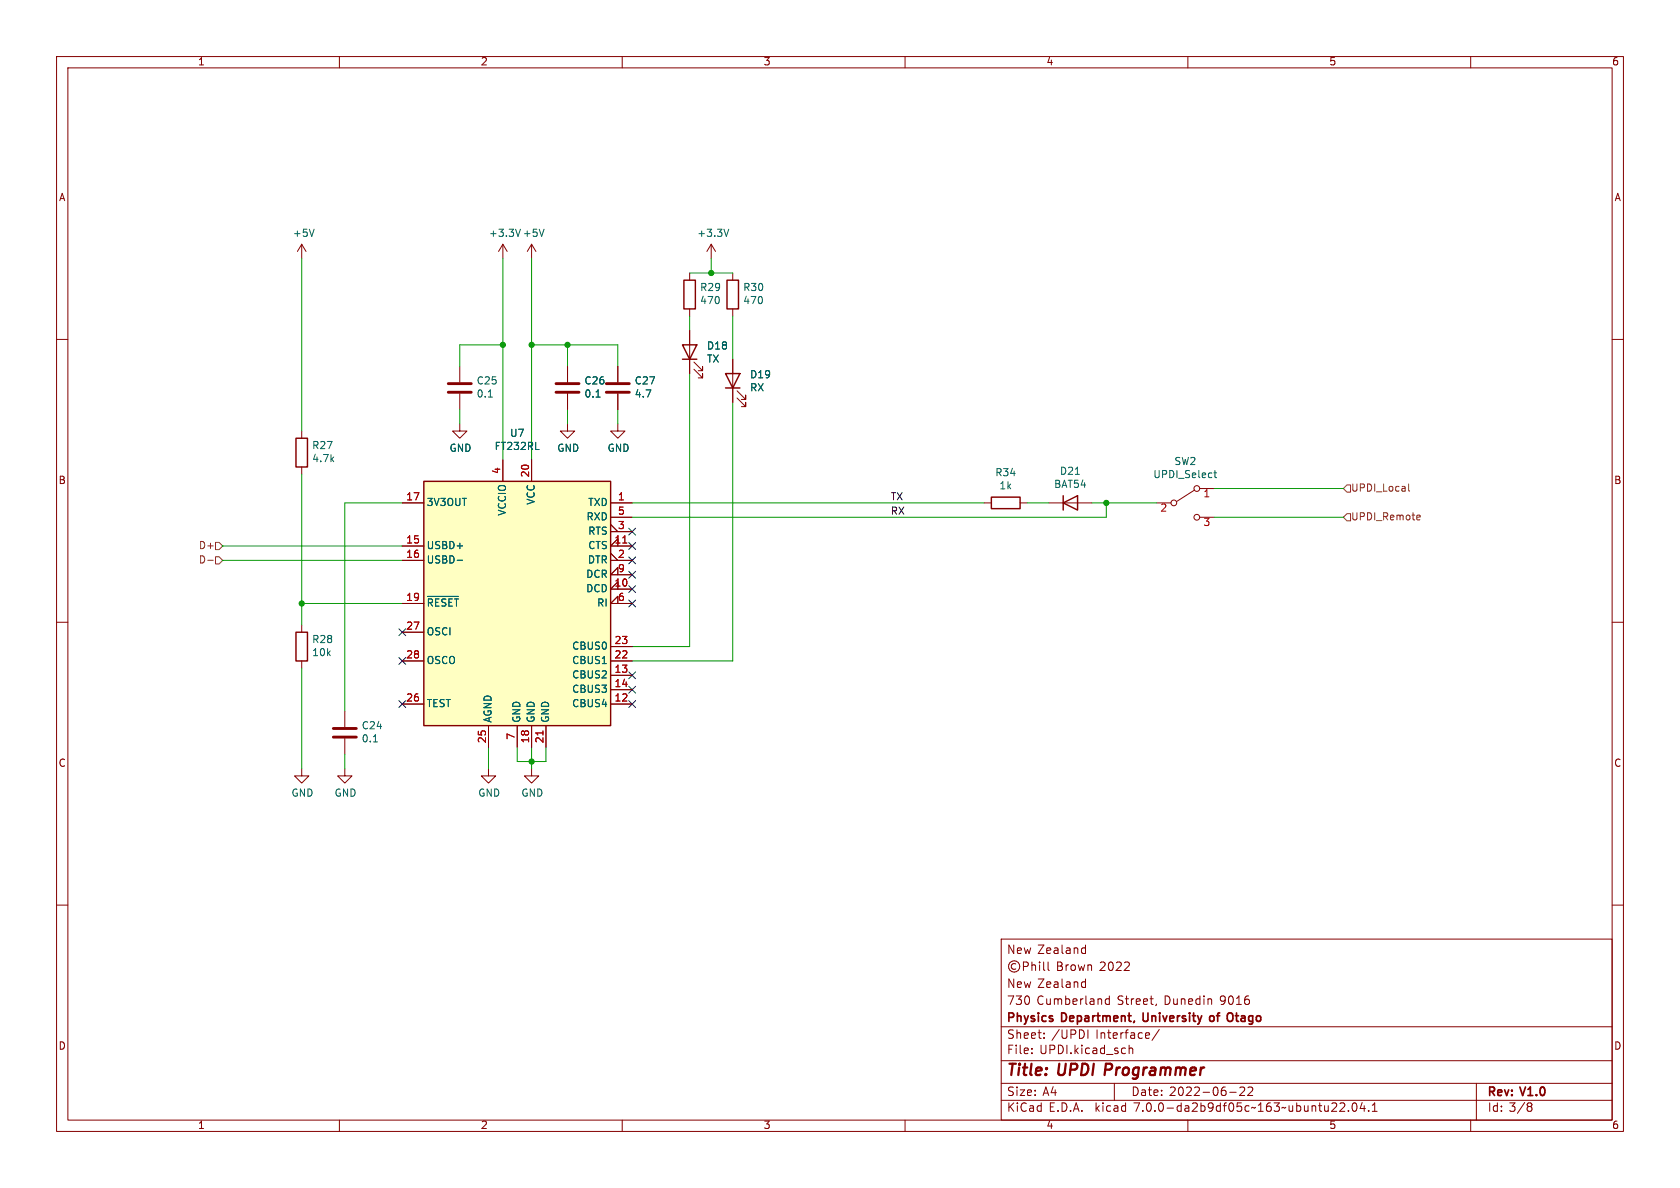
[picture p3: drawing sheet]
<svg xmlns="http://www.w3.org/2000/svg" width="297mm" height="210mm" viewBox="0 0 297 210" stroke-linecap="round" stroke-linejoin="round" font-family="sans-serif">
<g fill="none" stroke="#840000" stroke-width=".18">
<path d="M10 10h277v190h-277zM12 12h273v186h-273zM60 10v2M110 10v2M160 10v2M210 10v2M260 10v2M10 60h2M53.3 43.2v2.5M53.3 43.2l-.7 1.3M53.3 43.2l.8 1.3M88.9 43.2v2.5"/>
<path d="M88.9 43.2l-.8 1.3M88.9 43.2l.8 1.3M94 43.2v2.5M94 43.2l-.8 1.3M94 43.2l.7 1.3M121.9 48.3v1.2M121.9 54.6v1.3M121.9 58.4v7.6M125.7 43.2l-.7 1.3M125.7 43.2v2.5M125.7 43.2l.8 1.3M129.5 48.3v1.2"/>
<path d="M129.5 54.6v1.3M285 60h2M53.3 76.2v1.3M81.3 74.9v1.3h1.2l-1.2 1.3-1.3-1.3h1.3M81.3 64.8v2.8M81.3 69.6v2.8M100.3 74.9v1.3h1.3l-1.3 1.3-1.2-1.3h1.2M100.3 64.8v2.8M100.3 69.6v2.8M109.2 74.9v1.3h1.3l-1.3 1.3-1.3-1.3h1.3M109.2 64.8v2.8M109.2 69.6v2.8"/>
<path d="M122.7 65.3l1.5 1.5v-.8v.8h-.8M122.7 64l1.5 1.5v-.7v.7h-.8M129.5 63.5v7.6M130.3 70.4l1.5 1.5v-.8v.8h-.7M130.3 69.1l1.5 1.5v-.7v.7h-.7M53.3 82.6v1.2M71.1 88.9h3.8M71.1 96.5h3.8M71.1 99.1h3.8M88.9 81.3v3.8M94 81.3v3.8M107.9 88.9h3.9"/>
<path d="M107.9 99.1h3.9M107.9 97.8l1.3 1.3M107.9 94h3.9M107.9 92.7l1.3 1.3M107.9 91.4h3.9M109.2 96.5v-1.2l-1.3 1.2h3.9M174 88.9h1.3M180.3 88.9h1.3M185.4 88.9h7.6M204.5 88.9h2.5M211.2 86.6l-3.2 2M212.1 91.4h2.5"/>
<path d="M212.1 86.4h2.5M10 110h2M53.3 110.5v1.3M53.3 116.8v1.3M71.1 106.7h3.8M71.1 116.8h3.8M71.1 111.8h3.8M107.9 119.4h3.9M107.9 116.8h3.9M107.9 114.3h3.9M109.2 104.1v-1.2l-1.3 1.2h3.9M109.2 106.7v-1.3l-1.3 1.3h3.9"/>
<path d="M109.2 101.6v-1.3l-1.3 1.3h3.9M285 110h2M53.3 135.9v1.3h1.3l-1.3 1.2-1.2-1.2h1.2M61 135.9v1.3h1.2l-1.2 1.2-1.3-1.2h1.3M61 125.7v2.8M61 130.6v2.8M71.1 124.5h3.8M86.4 135.9v1.3h1.2l-1.2 1.2-1.3-1.2h1.3M86.4 128.3v3.8M91.4 128.3v3.8M94 135.9v1.3h1.2l-1.2 1.2-1.3-1.2h1.3M94 128.3v3.8"/>
<path d="M96.5 128.3v3.8M107.9 124.5h3.9M107.9 121.9h3.9M10 160h2M285 160h2M177 166h108v32h-108zM179.6 170.4a.52 .52 0 0 0-.8 .4 .52 .52 0 0 0 .8 .5M180.9 170.8h.7l.2-.2-.1-.4-.2-.1h-.6v1.5M182.4 170.1v1.5M182.4 170.7l.2-.1h.4l.1 1M183.8 170.1v.1M183.8 170.6v1"/>
<path d="M184.5 170.1v1.2l.2 .3M185.3 170.1v1.2l.2 .3M191.5 173.6h.4M191.5 167.6h.4M191.9 167.1v1.5M191.9 173.1v1.5M191.9 174.5l-.4 .1M191.9 168.5l-.4 .1M196.1 176.1v1.5M196.1 176.6h-.4l-.3 .2v.5l.1 .2h.6M204.4 177.5l-.1 .3M60 198v2"/>
<path d="M110 198v2M160 198v2M177 194.5h108M177 191.5h108M177 187.5h108M177 181.5h108M182.4 186.1v.2M182.4 185.3v.2M184.6 183.4v.2M184.6 182.6v.2M192.3 182.1v1.5M197 191.5v3"/>
<path d="M199.6 184.8v1.5M199.6 185.4l.2-.1h.4l.1 1M203.2 182.6v.3l-.7 .2M204.9 182l-1.2 1.9M210 198v2M217.4 193.1h1.1M219.2 192.3l.6-.1 .2 .1v.3l-.9 1.1h.9M220.6 192.3l.6-.1 .2 .1 .1 .3-1 1.1h1M236.9 195.1l.6-.1 .2 .1v.3l-.9 1.1h.9M238.4 196.3v.2M239.2 195h.2a.81 .81 0 0 1 .6 .6 .81 .81 0 0 1-.3 .8l-.2 .1a.81 .81 0 0 1-.6-.7 .81 .81 0 0 1 .3-.8zM240.8 194.9l-.3 1.1h.9"/>
<path d="M241.2 195.5v1M242 196.3v.2M242.6 196.5h.9M242.6 195.4l.4-.4v1.5M260 198v2M261 191.5v6.5M270.3 195.6h.2M270.5 195.6l.3 .1v.5l-.3 .3h-.2M270.5 195l.3 .2-.3 .4"/>
<circle cx="207.5" cy="88.9" r=".51"/>
<circle cx="211.6" cy="91.4" r=".51"/>
<circle cx="211.6" cy="86.4" r=".51"/>
<circle cx="179.3" cy="170.8" r="1"/>
</g>
<path d="M214.3 179.6h-.3l-.2 .2 .1 .6 .4 .2M217.3 179.1h.3l.3 .2M217.9 180.3l-.3 .3h-.3" fill="none" stroke="#840000" stroke-width=".3"/>
<path d="M120.9 49.5h2v5.1h-2zM128.5 49.5h2.1v5.1h-2.1zM52.3 77.5h2.1v5.1h-2.1zM120.6 61h2.6l-1.3 2.5zM120.6 63.5h2.6M128.3 66h2.5l-1.3 2.6zM128.3 68.6h2.5M74.9 85.1h33v43.2h-33zM175.3 87.9h5v2h-5zM188 88.9l2.5-1.3v2.6zM188 87.6v2.6M52.3 111.8h2.1v5h-2.1z" fill="none" stroke="#840000" stroke-width=".25"/>
<path d="M74.9 85.1h33v43.2h-33z" fill="#ffffc2" stroke="#ffffc2" stroke-width=".18"/>
<path d="M110.1 96h.7M96 129.2v.7" fill="none" stroke="#a90000" stroke-width=".18"/>
<g fill="none" stroke="#006464" stroke-width=".18">
<path d="M55.5 40.5l-.4 1.3M92 40.5l-.4 1.3M96.2 40.5l-.4 1.3M128.8 40.5l-.4 1.3M86.3 70.2h.8M105.4 70.2h.7M80.8 99h1M214.6 83.6h.5M214.8 83.2v1.1l.3 .1M75.6 105.4h5.5M76.5 106.3l-.2-.4h-.6v1.2M77.6 105.9h-.6v1.2"/>
<path d="M78.8 105.9h-.5l-.2 .3M80 105.9h-.6v1.2M80.3 105.9h.8M80.7 105.9v1.2M106.5 117.3h.7M66 131.1h.7"/>
</g>
<path d="M79.2 69.3h4.1M79.2 67.8h4.1M98.3 69.3h4.1M98.3 67.8h4.1M107.2 69.3h4.1M107.2 67.8h4.1M58.9 130.3h4.1M58.9 128.8h4.1" fill="none" stroke="#840000" stroke-width=".51"/>
<path d="M36.7 99h1M38.1 98.4h.6l.7 .7-.7 .6h-.6zM38.1 95.9h.6l.7 .6-.7 .7h-.6zM238.1 85.7h.7v1.3h-.7l-.6-.6zM238.1 90.8h.7v1.3h-.7l-.6-.7zM249 85.6v1l.2 .2M250.7 91.1h.3l.1 .3-.6 .1M251 91.8l-.3 .1" fill="none" stroke="#725600" stroke-width=".18"/>
<g fill="none" stroke="#009600" stroke-width=".18">
<path d="M53.3 45.7v30.5M88.9 45.7v35.6M94 45.7v35.6M121.9 48.3h7.6M121.9 55.9v2.5M125.7 45.7v2.6M129.5 55.9v7.6M81.3 72.4v2.5M88.9 61h-7.6v3.8M94 61h15.2v3.8M100.3 61v3.8M100.3 72.4v2.5"/>
<path d="M109.2 72.4v2.5M121.9 66v48.3h-10.1M129.5 71.1v45.7h-17.7M39.4 96.5h31.7M39.4 99.1h31.7M53.3 83.8v26.7M71.1 88.9h-10.1v36.8M111.8 88.9h62.2M181.6 88.9h3.8M193 88.9h11.5M195.6 88.9v2.5h-83.8M214.6 91.4h22.9"/>
<path d="M214.6 86.4h22.9M53.3 118.1v17.8M53.3 106.7h17.8M61 133.4v2.5M86.4 132.1v3.8M91.4 132.1v2.5h5.1v-2.5M94 132.1v3.8"/>
</g>
<g fill="none" stroke="#000084" stroke-width=".18">
<path d="M111.2 93.4l1.2 1.2M111.2 98.5l1.2 1.2M111.2 95.9l1.2 1.2M112.4 93.4l-1.2 1.2M112.4 98.5l-1.2 1.2M112.4 95.9l-1.2 1.2M70.5 116.2l1.2 1.2M70.5 111.2l1.2 1.2M71.7 116.2l-1.2 1.2M71.7 111.2l-1.2 1.2M111.2 103.5l1.2 1.2M111.2 118.8l1.2 1.2"/>
<path d="M111.2 106.1l1.2 1.2M111.2 101l1.2 1.2M112.4 103.5l-1.2 1.2M112.4 118.8l-1.2 1.2M112.4 106.1l-1.2 1.2M112.4 101l-1.2 1.2M70.5 123.9l1.2 1.2M71.7 123.9l-1.2 1.2M111.2 123.9l1.2 1.2M111.2 121.3l1.2 1.2M112.4 123.9l-1.2 1.2M112.4 121.3l-1.2 1.2"/>
</g>
<g fill="#009600" stroke="#009600" stroke-width=".18">
<circle cx="125.7" cy="48.3" r=".46"/>
<circle cx="195.6" cy="88.9" r=".46"/>
<circle cx="100.3" cy="61" r=".46"/>
<circle cx="94" cy="134.6" r=".46"/>
<circle cx="53.3" cy="106.7" r=".46"/>
<circle cx="88.9" cy="61" r=".46"/>
<circle cx="94" cy="61" r=".46"/>
</g>
<g font-size="2.8" fill="#840000">
<text x="178" y="190.8">Title:</text>
<text x="187.1" y="190.8">UPDI Programmer</text>
</g>
<g font-size="2.1" fill="#840000">
<text x="178" y="168.9">New Zealand</text>
<text x="186.7" y="171.9">Brown</text>
<text x="194.4" y="171.9">2022</text>
<text x="178" y="177.9">730</text>
<text x="178" y="174.9">New Zealand</text>
<text x="183.3" y="177.9">Cumberland</text>
<text x="197.5" y="177.9">Street,</text>
<text x="205.9" y="177.9">Dunedin</text>
<text x="215.8" y="177.9">9016</text>
<text x="178" y="183.9">Sheet:</text>
<text x="178" y="181.1">Physics</text>
<text x="185.9" y="183.9">/UPDI</text>
<text x="187.8" y="181.1">Department,</text>
<text x="193.7" y="183.9">Interface/</text>
<text x="202.6" y="181.1">University</text>
<text x="214.9" y="181.1">of</text>
<text x="218.5" y="181.1">Otago</text>
<text x="178" y="186.6">File:</text>
<text x="183.8" y="186.6">UPDI.kicad_sch</text>
<text x="178" y="196.8">KiCad</text>
<text x="178" y="194">Size:</text>
<text x="184.3" y="194">A4</text>
<text x="185.4" y="196.8">E.D.A.</text>
<text x="193.7" y="196.8">kicad</text>
<text x="200" y="194">Date:</text>
<text x="200.6" y="196.8">7.0.0-da2b9df05c~163~ubuntu22.04.1</text>
<text x="206.7" y="194">2022-06-22</text>
<text x="263" y="194.2">Rev:</text>
<text x="263" y="196.8">Id: 3/8</text>
<text x="269" y="194.2">V1.0</text>
</g>
<g font-size="1.8" fill="#840000">
<text x="35" y="11.8">1</text>
<text x="85" y="11.8">2</text>
<text x="135" y="11.8">3</text>
<text x="185" y="11.8">4</text>
<text x="235" y="11.8">5</text>
<text x="285" y="11.8">6</text>
<text x="10.4" y="35.8">A</text>
<text x="285.4" y="35.8">A</text>
<text x="10.3" y="85.8">B</text>
<text x="285.3" y="85.8">B</text>
<text x="10.3" y="135.8">C</text>
<text x="285.3" y="135.8">C</text>
<text x="10.3" y="185.8">D</text>
<text x="285.3" y="185.8">D</text>
<text x="35" y="199.8">1</text>
<text x="85" y="199.8">2</text>
<text x="135" y="199.8">3</text>
<text x="185" y="199.8">4</text>
<text x="235" y="199.8">5</text>
<text x="285" y="199.8">6</text>
</g>
<g font-size="1.8" fill="#006464">
<text x="51.7" y="42.2">+5V</text>
<text x="86.4" y="42.2">+3.3V</text>
<text x="92.4" y="42.2">+5V</text>
<text x="123.2" y="42.2">+3.3V</text>
<text x="123.7" y="51.7">R29</text>
<text x="131.3" y="51.7">R30</text>
<text x="123.7" y="54">470</text>
<text x="131.3" y="54">470</text>
<text x="124.9" y="62.1">D18</text>
<text x="124.9" y="64.4">TX</text>
<text x="84.2" y="68.2">C25</text>
<text x="84.2" y="70.5">0.1</text>
<text x="103.3" y="68.2">C26</text>
<text x="103.3" y="70.5">0.1</text>
<text x="112.1" y="68.2">C27</text>
<text x="112.1" y="70.5">4.7</text>
<text x="132.5" y="67.1">D19</text>
<text x="132.5" y="69.5">RX</text>
<text x="90.1" y="77.5">U7</text>
<text x="55.1" y="79.7">R27</text>
<text x="55.1" y="82">4.7k</text>
<text x="79.4" y="80.1">GND</text>
<text x="87.4" y="79.8">FT232RL</text>
<text x="98.5" y="80.1">GND</text>
<text x="107.3" y="80.1">GND</text>
<text x="207.6" y="82.5">SW2</text>
<text x="75.4" y="89.7">3V3OUT</text>
<text x="94.8" y="89.4" transform="rotate(-90 94.8 89.4)">VCC</text>
<text x="103.9" y="89.7">TXD</text>
<text x="175.9" y="84.5">R34</text>
<text x="176.6" y="86.8">1k</text>
<text x="186.3" y="86.5">BAT54</text>
<text x="187.3" y="84.2">D21</text>
<text x="203.8" y="84.8">UPDI_Select</text>
<text x="89.7" y="91.3" transform="rotate(-90 89.7 91.3)">VCCIO</text>
<text x="103.6" y="92.3">RXD</text>
<text x="103.9" y="94.8">RTS</text>
<text x="75.4" y="97.3">USBD+</text>
<text x="75.4" y="99.9">USBD-</text>
<text x="103.8" y="99.9">DTR</text>
<text x="103.9" y="97.3">CTS</text>
<text x="103.5" y="105">DCD</text>
<text x="103.5" y="102.4">DCR</text>
<text x="105.4" y="107.5">RI</text>
<text x="55.1" y="114">R28</text>
<text x="75.4" y="108.1">~{RESET}</text>
<text x="75.4" y="112.6">OSCI</text>
<text x="55.1" y="116.3">10k</text>
<text x="75.4" y="117.7">OSCO</text>
<text x="101" y="117.7">CBUS1</text>
<text x="101" y="115.1">CBUS0</text>
<text x="75.4" y="125.3">TEST</text>
<text x="101" y="125.3">CBUS4</text>
<text x="101" y="120.2">CBUS2</text>
<text x="101" y="122.7">CBUS3</text>
<text x="63.9" y="129.2">C24</text>
<text x="63.9" y="131.5">0.1</text>
<text x="87.2" y="127.8" transform="rotate(-90 87.2 127.8)">AGND</text>
<text x="92.3" y="127.8" transform="rotate(-90 92.3 127.8)">GND</text>
<text x="94.8" y="127.8" transform="rotate(-90 94.8 127.8)">GND</text>
<text x="97.3" y="127.8" transform="rotate(-90 97.3 127.8)">GND</text>
<text x="51.5" y="141.1">GND</text>
<text x="59.1" y="141.1">GND</text>
<text x="84.5" y="141.1">GND</text>
<text x="92.1" y="141.1">GND</text>
</g>
<g font-size="1.8" fill="#a90000">
<text x="88.6" y="83.9" transform="rotate(-90 88.6 83.9)">4</text>
<text x="71.8" y="88.6">17</text>
<text x="93.7" y="84.5" transform="rotate(-90 93.7 84.5)">20</text>
<text x="109.2" y="88.6">1</text>
<text x="212.7" y="88.3">1</text>
<text x="109.2" y="93.7">3</text>
<text x="109.2" y="91.2">5</text>
<text x="205.1" y="90.8">2</text>
<text x="212.7" y="93.3">3</text>
<text x="71.8" y="96.3">15</text>
<text x="71.8" y="98.8">16</text>
<text x="108.6" y="96.3">11</text>
<text x="109.2" y="98.8">2</text>
<text x="109.2" y="101.3">9</text>
<text x="71.8" y="106.4">19</text>
<text x="108.6" y="103.9">10</text>
<text x="109.2" y="106.4">6</text>
<text x="71.8" y="111.5">27</text>
<text x="71.8" y="116.6">28</text>
<text x="108.6" y="119.1">13</text>
<text x="108.6" y="116.6">22</text>
<text x="108.6" y="114">23</text>
<text x="71.8" y="124.2">26</text>
<text x="108.6" y="124.2">12</text>
<text x="108.6" y="121.7">14</text>
<text x="86.1" y="131.4" transform="rotate(-90 86.1 131.4)">25</text>
<text x="91.2" y="130.8" transform="rotate(-90 91.2 130.8)">7</text>
<text x="93.7" y="131.4" transform="rotate(-90 93.7 131.4)">18</text>
<text x="96.3" y="131.4" transform="rotate(-90 96.3 131.4)">21</text>
</g>
<g font-size="1.8" fill="#0f0f0f">
<text x="157.5" y="88.6">TX</text>
<text x="157.5" y="91.2">RX</text>
</g>
<g font-size="1.8" fill="#725600">
<text x="238.9" y="87.2">UPDI_Local</text>
<text x="238.9" y="92.3">UPDI_Remote</text>
<text x="35" y="99.9">D-</text>
<text x="35" y="97.3">D+</text>
</g>
</svg>
